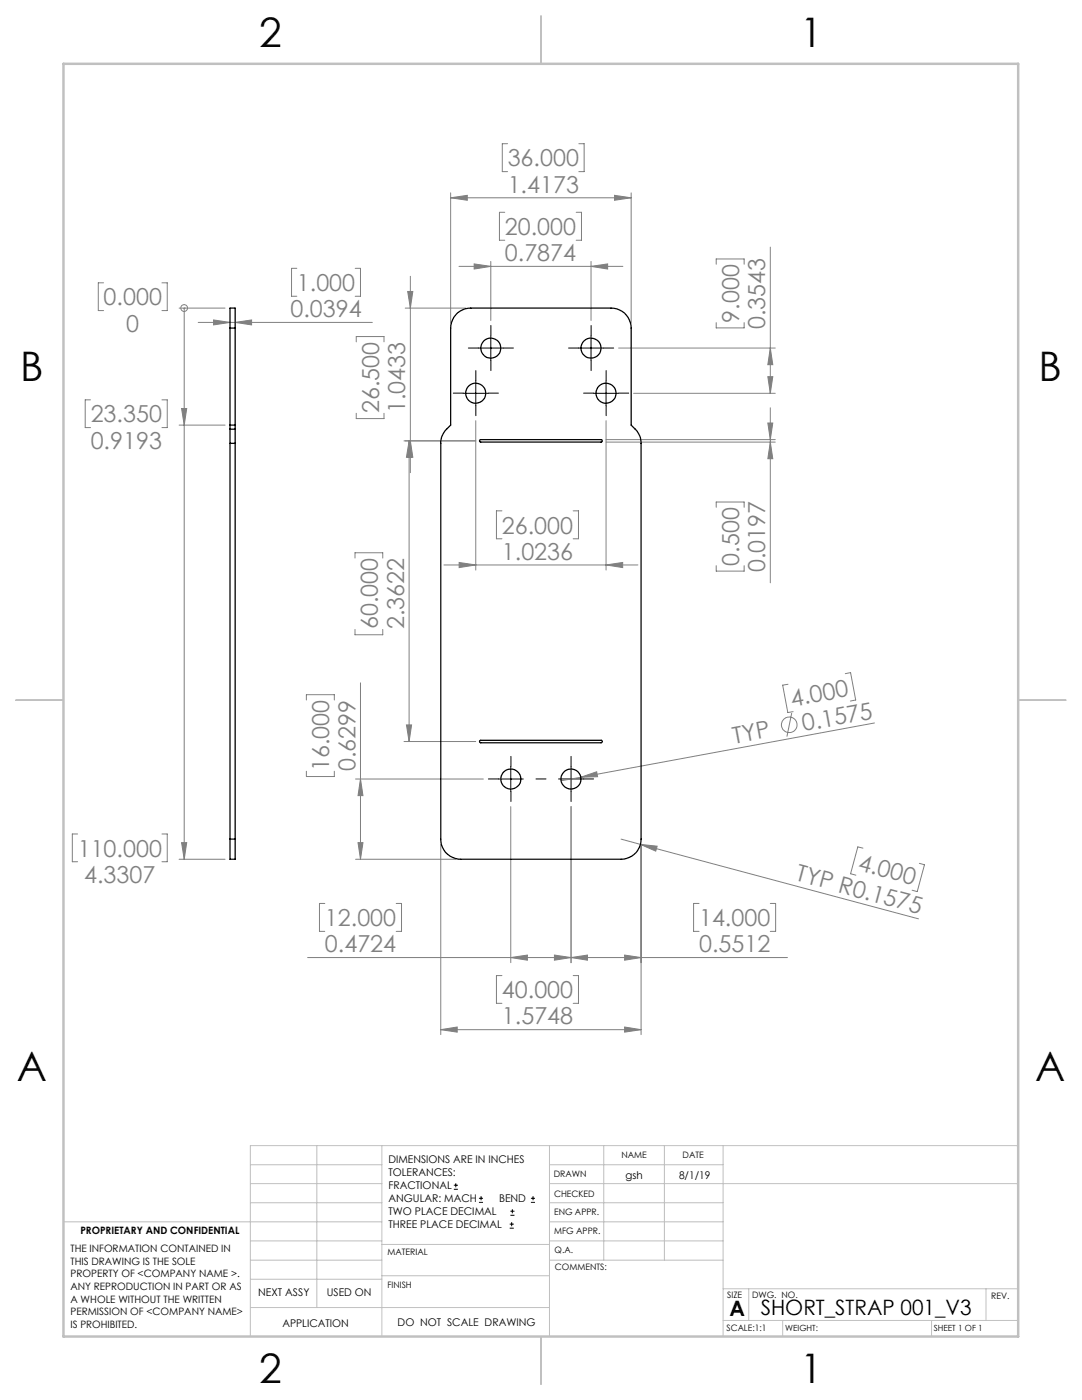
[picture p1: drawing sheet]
<svg xmlns="http://www.w3.org/2000/svg" width="216mm" height="279mm" viewBox="0 0 216 279" stroke-linecap="round" stroke-linejoin="round" font-family="sans-serif">
<g fill="none" stroke="#808080" stroke-width=".2">
<path d="M89.9 39.5l3.3-.5v1zM89.9 38.5v26M89.9 39.5h36M101.3 28.7h-1.1v5.6h1.1M115.5 28.7h1.1v5.6h-1.1M122.6 39l3.3 .5-3.3 .5zM125.9 38.5v26M20.7 56.4h-1.1v5.6h1.1M32.3 56.4h1.1v5.6h-1.1M59.2 53.6h-1v5.5h1M70.9 53.6h1v5.5h-1M81.4 58.2h1l-.5 3.3z"/>
<path d="M81.9 55.1v39.2M91.6 53.2h32.7M94.6 52.7l3.3 .5-3.3 .5zM97.9 52.2v11.8M100.7 42.4h-1v5.5h1M115 42.4h1v5.5h-1M117.9 53.2l3.3-.5v1zM117.9 52.2v11.8M142.9 52.7v-1h5.6v1M153.7 49.3v29.2M18.1 79.8h-1.1v5.5h1.1M32.3 79.8h1.1v5.5h-1.1"/>
<path d="M35.7 61.5h9.2M36.8 61.5h.1M36.8 61.5v110M39.5 64.3h34.8M42.6 63.9l3.3 .4-3.3 .5zM46.9 64.3l3.3-.4v.9zM71.1 68.2v-1h5.5v1M80.9 61.5h12M123.4 69.5h31.3M126.4 78.5h28.3M142.9 64.4v1h5.6v-1M153.2 75.2h1l-.5 3.3z"/>
<path d="M153.7 69.5l.5 3.3h-1zM35.7 84.8h9.2M36.2 81.5h1.1l-.5 3.3zM71.1 82.5v1h5.5v-1M80.6 88h14.3M81.6 88l.5 3.3h-1zM81.6 88v60M81.9 88l.5 3.3h-1zM94.9 84v29.8M120.9 84v29.8M120.9 87.7h33.8M120.9 88.2h33.8"/>
<path d="M153.2 84.4h1l-.5 3.3zM153.7 81.4v34.9M153.7 88.2l.5 3.3h-1zM70.8 111.4v-1.1h5.6v1.1M88.6 112.7h38.7M91.6 112.3l3.3 .4-3.3 .6zM100.2 102h-1.1v5.5h1.1M114.4 102h1v5.5h-1M120.9 112.7l3.3-.4v1zM142.9 101.2v-1h5.6v1M142.9 112.9v1.1h5.6v-1.1M61.1 139.7v-1.1h5.6v1.1"/>
<path d="M70.8 125.6v1.1h5.6v-1.1M71.9 136.3v35.2M157.2 136.6l-1 .1 1 5.5 1.1-.2M168.7 134.4l1-.2 1 5.5-1 .2M61.1 153.9v1.1h5.6v-1.1M70.9 155.5h25.5M71.9 155.5l.5 3.3h-1zM80.6 148h14.3M81.1 144.7h1l-.5 3.3zM115.9 155.1l3.2-1.1 .1 1zM115.9 155.1l-3.9 .7M158 142.3l-1 4.7"/>
<path d="M174.5 144.3l-58.6 10.8M15.5 166.4h-1.1v5.6h1.1M32.3 166.4h1.1v5.6h-1.1M35.7 171.5h9.2M36.2 168.2h1.1l-.5 3.3zM70.9 171.5h20M71.4 168.2h1l-.5 3.3zM87.9 168.5v38M101.9 161v31.1M113.9 161v31.1M123.9 167.5l3.9 1M127.8 168.5l3.3 .4-.3 1z"/>
<path d="M127.8 168.5l55.5 14.9M127.9 168.5v38M172.2 169.3l-1-.3-1.5 5.4 1.1 .3M183.4 172.3l1.1 .3-1.5 5.3-1-.2M61.4 191.1h95.7M64.8 180.3h-1.1v5.6h1.1M79.1 180.3h1v5.6h-1M100.2 194.7h-1.1v5.5h1.1M101.9 191.1l3.3-.5v1zM110.6 190.6l3.3 .5-3.3 .5zM113.9 191.1l3.3-.5v1zM114.4 194.7h1v5.5h-1"/>
<path d="M124.6 190.6l3.3 .5-3.3 .5zM139.5 180.3h-1.1v5.6h1.1M153.7 180.3h1.1v5.6h-1.1M87.9 205.5h40M87.9 205.5l3.3-.5v1zM124.6 205l3.3 .5-3.3 .5z"/>
<circle cx="36.8" cy="61.5" r=".68"/>
<circle cx="157.5" cy="144.7" r="1.56"/>
</g>
<g fill="none" stroke="#000" stroke-width=".2">
<path d="M92.4 78.5h5M94.9 76v5M95.4 69.5h5M97.9 67v5M115.4 69.5h5M117.9 67v5M118.4 78.5h5M120.9 76v5M99.4 155.5h5M101.9 153v5M90.6 237.3h.8M90.6 236.5h.8"/>
<path d="M90.9 236.1v.9M95.6 240h.8M95.6 239.1h.8M96 238.7v.8M105.9 240h.9M105.9 239.1h.9M106.4 238.7v.8M101.7 245.1h.8M101.7 244.3h.8M101.8 242.5h.9M101.8 241.7h.9M102.1 243.9v.8"/>
<path d="M102.2 241.3v.8"/>
</g>
<g fill="none" stroke="#000" stroke-width=".2" stroke-dasharray="15.2 1.3 1.3 1.3">
<path d="M92.4 78.5h-1.9M94.9 76v-2M95.4 69.5h-1.9M97.4 78.5h2M97.9 67v-2M97.9 72v2M100.5 69.5h1.9M115.5 69.5h-2M118 67v-2M118 72v2M118.5 78.5h-2M120.5 69.5h1.9"/>
<path d="M121 76v-2M123.5 78.5h1.9M94.9 81v2M121 81v2M99.4 155.5h-1.9M101.9 153v-2M101.9 158v2M106.9 155.5h2M114 155.5v-2.5M114 155.5h-2.6M114 155.5v2.5M114 155.5h2.5"/>
<path d="M114 153v-2M114 158v2M116.5 155.5h1.9"/>
</g>
<g fill="none" stroke="#c0c0c0" stroke-width=".2">
<path d="M50 232.4h26.2M50 236.2h26.2M63.2 228.6v32.3M76.2 228.6v38.1M109.6 228.6v38.1M109.6 232.4h34.7M109.6 236.2h93.6M120.5 228.6v22.9M132.6 228.6v22.9M144.3 228.6v38.1M203.2 228.6h-153.2v38.1M12.7 243.8h63.5"/>
<path d="M50 251.5h26.2M50 240h26.2M50 247.7h26.2M50 255.3h26.2M76.2 254.6h33.4M76.2 248.4h33.4M109.6 251.5h34.7M109.6 243.8h34.7M109.6 240h34.7M109.6 247.7h34.7M144.3 257.2h58.9M149.4 257.2v6.3"/>
<path d="M196.7 257.2v6.3M50 260.9h59.6M144.3 263.5h58.9M156.2 263.5v3.2M185.9 263.5v3.2"/>
</g>
<path d="M108 3.2v9.5M3.1 139.7h9.6M203.2 139.7h9.5M108 266.7v9.6" fill="none" stroke="#c0c0c0" stroke-width=".25"/>
<path d="M12.7 12.7h190.5v254h-190.5z" fill="none" stroke="#c0c0c0" stroke-width=".5"/>
<g fill="#808080">
<path d="M115.9 155.1l3.2-1.1 .1 1z"/>
<path d="M127.8 168.5l3.3 .4-.3 1z"/>
<path d="M36.2 81.5h1.1l-.5 3.3zM36.2 168.2h1.1l-.5 3.3z"/>
<path d="M46.9 64.3l3.3-.4v.9zM42.6 63.9l3.3 .4-3.3 .5z"/>
<path d="M89.9 39.5l3.3-.5v1zM122.6 39l3.3 .5-3.3 .5zM94.6 52.7l3.3 .5-3.3 .5zM117.9 53.2l3.3-.5v1zM91.6 112.3l3.3 .4-3.3 .6zM120.9 112.7l3.3-.4v1zM101.9 191.1l3.3-.5v1zM110.6 190.6l3.3 .5-3.3 .5z"/>
<path d="M81.9 88l.5 3.3h-1zM81.4 58.2h1l-.5 3.3z"/>
<path d="M153.2 84.4h1l-.5 3.3zM153.7 88.2l.5 3.3h-1zM153.7 69.5l.5 3.3h-1zM153.2 75.2h1l-.5 3.3zM71.9 155.5l.5 3.3h-1zM71.4 168.2h1l-.5 3.3zM81.6 88l.5 3.3h-1zM81.1 144.7h1l-.5 3.3z"/>
<path d="M87.9 205.5l3.3-.5v1zM124.6 205l3.3 .5-3.3 .5zM113.9 191.1l3.3-.5v1zM124.6 190.6l3.3 .5-3.3 .5z"/>
</g>
<g fill="none" stroke="#000" stroke-width=".25">
<path d="M45.9 65.5v-4h1v4M45.9 65.5v20.2M45.9 65.5h1M46.9 65.5v20.2M91.3 62.4a4.3 4.3 0 0 1 2.6-.9h28a3.9 3.9 0 0 1 4 4v19.3a4.6 4.6 0 0 1 2 3.7v79a3.9 3.9 0 0 1-4 4h-32a4 4 0 0 1-4-4v-79a4.4 4.4 0 0 1 2-3.7v-19.3a4.4 4.4 0 0 1 1.4-3.1zM45.9 85.7v2.8M45.9 88.5h1M45.9 88.5v79M45.9 85.7h1M45.9 84.8h1M46.9 85.7v2.8M46.9 88.5v79"/>
<path d="M95.7 87.8l24.2-.1a.25 .25 0 0 1 .3 .3 .25 .25 0 0 1-.3 .2h-24l-.2-.1zM95.7 147.8l24.2-.1a.25 .25 0 0 1 .3 .3 .25 .25 0 0 1-.3 .2h-24h-.2zM45.9 167.5v4h1v-4M45.9 167.5h1"/>
<circle cx="94.9" cy="78.5" r="2"/>
<circle cx="97.9" cy="69.5" r="2"/>
<circle cx="117.9" cy="69.5" r="2"/>
<circle cx="120.9" cy="78.5" r="2"/>
<circle cx="101.9" cy="155.5" r="2"/>
<circle cx="113.9" cy="155.5" r="2"/>
</g>
<g font-size="8.1">
<text x="51.7" y="9.3">2</text>
<text x="159.7" y="9.3">1</text>
<text x="4" y="76">B</text>
<text x="207.2" y="76">B</text>
<text x="3.3" y="215.7">A</text>
<text x="206.5" y="215.7">A</text>
<text x="51.7" y="276">2</text>
<text x="159.7" y="276">1</text>
</g>
<g font-size="4.7" fill="#808080">
<text x="101.3" y="33.2">36.000</text>
<text x="101.3" y="38.4">1.4173</text>
<text x="100.8" y="46.9">20.000</text>
<text x="100.8" y="52.1">0.7874</text>
<text x="59.2" y="58.1">1.000</text>
<text x="20.7" y="61">0.000</text>
<text x="57.9" y="63.3">0.0394</text>
<text x="147.5" y="64.4" transform="rotate(-90 147.5 64.4)">9.000</text>
<text x="152.7" y="65.7" transform="rotate(-90 152.7 65.7)">0.3543</text>
<text x="25.2" y="66.2">0</text>
<text x="75.6" y="82.4" transform="rotate(-90 75.6 82.4)">26.500</text>
<text x="80.9" y="82.4" transform="rotate(-90 80.9 82.4)">1.0433</text>
<text x="18.1" y="84.3">23.350</text>
<text x="18.1" y="89.5">0.9193</text>
<text x="100.2" y="106.5">26.000</text>
<text x="100.2" y="111.7">1.0236</text>
<text x="147.5" y="112.9" transform="rotate(-90 147.5 112.9)">0.500</text>
<text x="152.7" y="114.2" transform="rotate(-90 152.7 114.2)">0.0197</text>
<text x="75.4" y="125.6" transform="rotate(-90 75.4 125.6)">60.000</text>
<text x="80.6" y="125.6" transform="rotate(-90 80.6 125.6)">2.3622</text>
<text x="158.1" y="141" transform="rotate(-10 158.1 141)">4.000</text>
<text x="146.5" y="148.4" transform="rotate(-10 146.5 148.4)">TYP</text>
<text x="160.4" y="145.9" transform="rotate(-10 160.4 145.9)">0.1575</text>
<text x="65.7" y="153.9" transform="rotate(-90 65.7 153.9)">16.000</text>
<text x="70.9" y="153.9" transform="rotate(-90 70.9 153.9)">0.6299</text>
<text x="15.5" y="171">110.000</text>
<text x="171" y="173.6" transform="rotate(15 171 173.6)">4.000</text>
<text x="16.8" y="176.2">4.3307</text>
<text x="158.6" y="175.7" transform="rotate(15 158.6 175.7)">TYP R0.1575</text>
<text x="64.8" y="184.8">12.000</text>
<text x="139.5" y="184.8">14.000</text>
<text x="64.8" y="190.1">0.4724</text>
<text x="139.5" y="190.1">0.5512</text>
<text x="100.2" y="199.2">40.000</text>
<text x="100.2" y="204.4">1.5748</text>
</g>
<g font-size="4.2">
<text x="145.6" y="262.7">A</text>
<text x="151.8" y="262.4">SHORT_STRAP 001_V3</text>
</g>
<g font-size="2.1">
<text x="77.5" y="232.2">DIMENSIONS ARE IN INCHES</text>
<text x="77.5" y="234.7">TOLERANCES:</text>
<text x="77.5" y="237.3">FRACTIONAL</text>
<text x="77.5" y="239.9">ANGULAR: MACH</text>
<text x="99.6" y="239.9">BEND</text>
<text x="124.8" y="235.2">gsh</text>
<text x="135.5" y="235.2">8/1/19</text>
<text x="77.5" y="242.5">TWO PLACE DECIMAL</text>
<text x="77.5" y="245.1">THREE PLACE DECIMAL</text>
<text x="51.5" y="258.7">NEXT ASSY</text>
<text x="65.2" y="258.6">USED ON</text>
<text x="56.3" y="264.8">APPLICATION</text>
<text x="79.3" y="264.6">DO NOT SCALE DRAWING</text>
</g>
<g font-size="2">
<text x="14.1" y="249.9">THE INFORMATION CONTAINED IN</text>
<text x="16" y="246.3">PROPRIETARY AND CONFIDENTIAL</text>
<text x="14.1" y="252.4">THIS DRAWING IS THE SOLE</text>
<text x="14.1" y="254.9">PROPERTY OF &lt;COMPANY NAME &gt;.</text>
<text x="14.1" y="257.4">ANY REPRODUCTION IN PART OR AS</text>
<text x="14.1" y="260">A WHOLE WITHOUT THE WRITTEN</text>
<text x="14.1" y="262.5">PERMISSION OF &lt;COMPANY NAME&gt;</text>
<text x="14.1" y="265">IS PROHIBITED.</text>
</g>
<g font-size="1.8">
<text x="124" y="231.1">NAME</text>
<text x="136.2" y="231.1">DATE</text>
<text x="110.5" y="234.8">DRAWN</text>
<text x="110.5" y="238.9">CHECKED</text>
<text x="110.6" y="242.5">ENG APPR.</text>
<text x="77.3" y="250.5">MATERIAL</text>
<text x="110.6" y="246.3">MFG APPR.</text>
<text x="110.7" y="250">Q.A.</text>
<text x="77.3" y="257">FINISH</text>
<text x="110.7" y="253.5">COMMENTS:</text>
<text x="145.1" y="259">SIZE</text>
<text x="150.1" y="259.1">DWG. NO.</text>
<text x="197.8" y="259.2">REV.</text>
<text x="145" y="265.7">SCALE:1:1</text>
</g>
<g font-size="1.7">
<text x="156.7" y="265.7">WEIGHT:</text>
<text x="186.3" y="265.7">SHEET 1 OF 1</text>
</g>
</svg>
